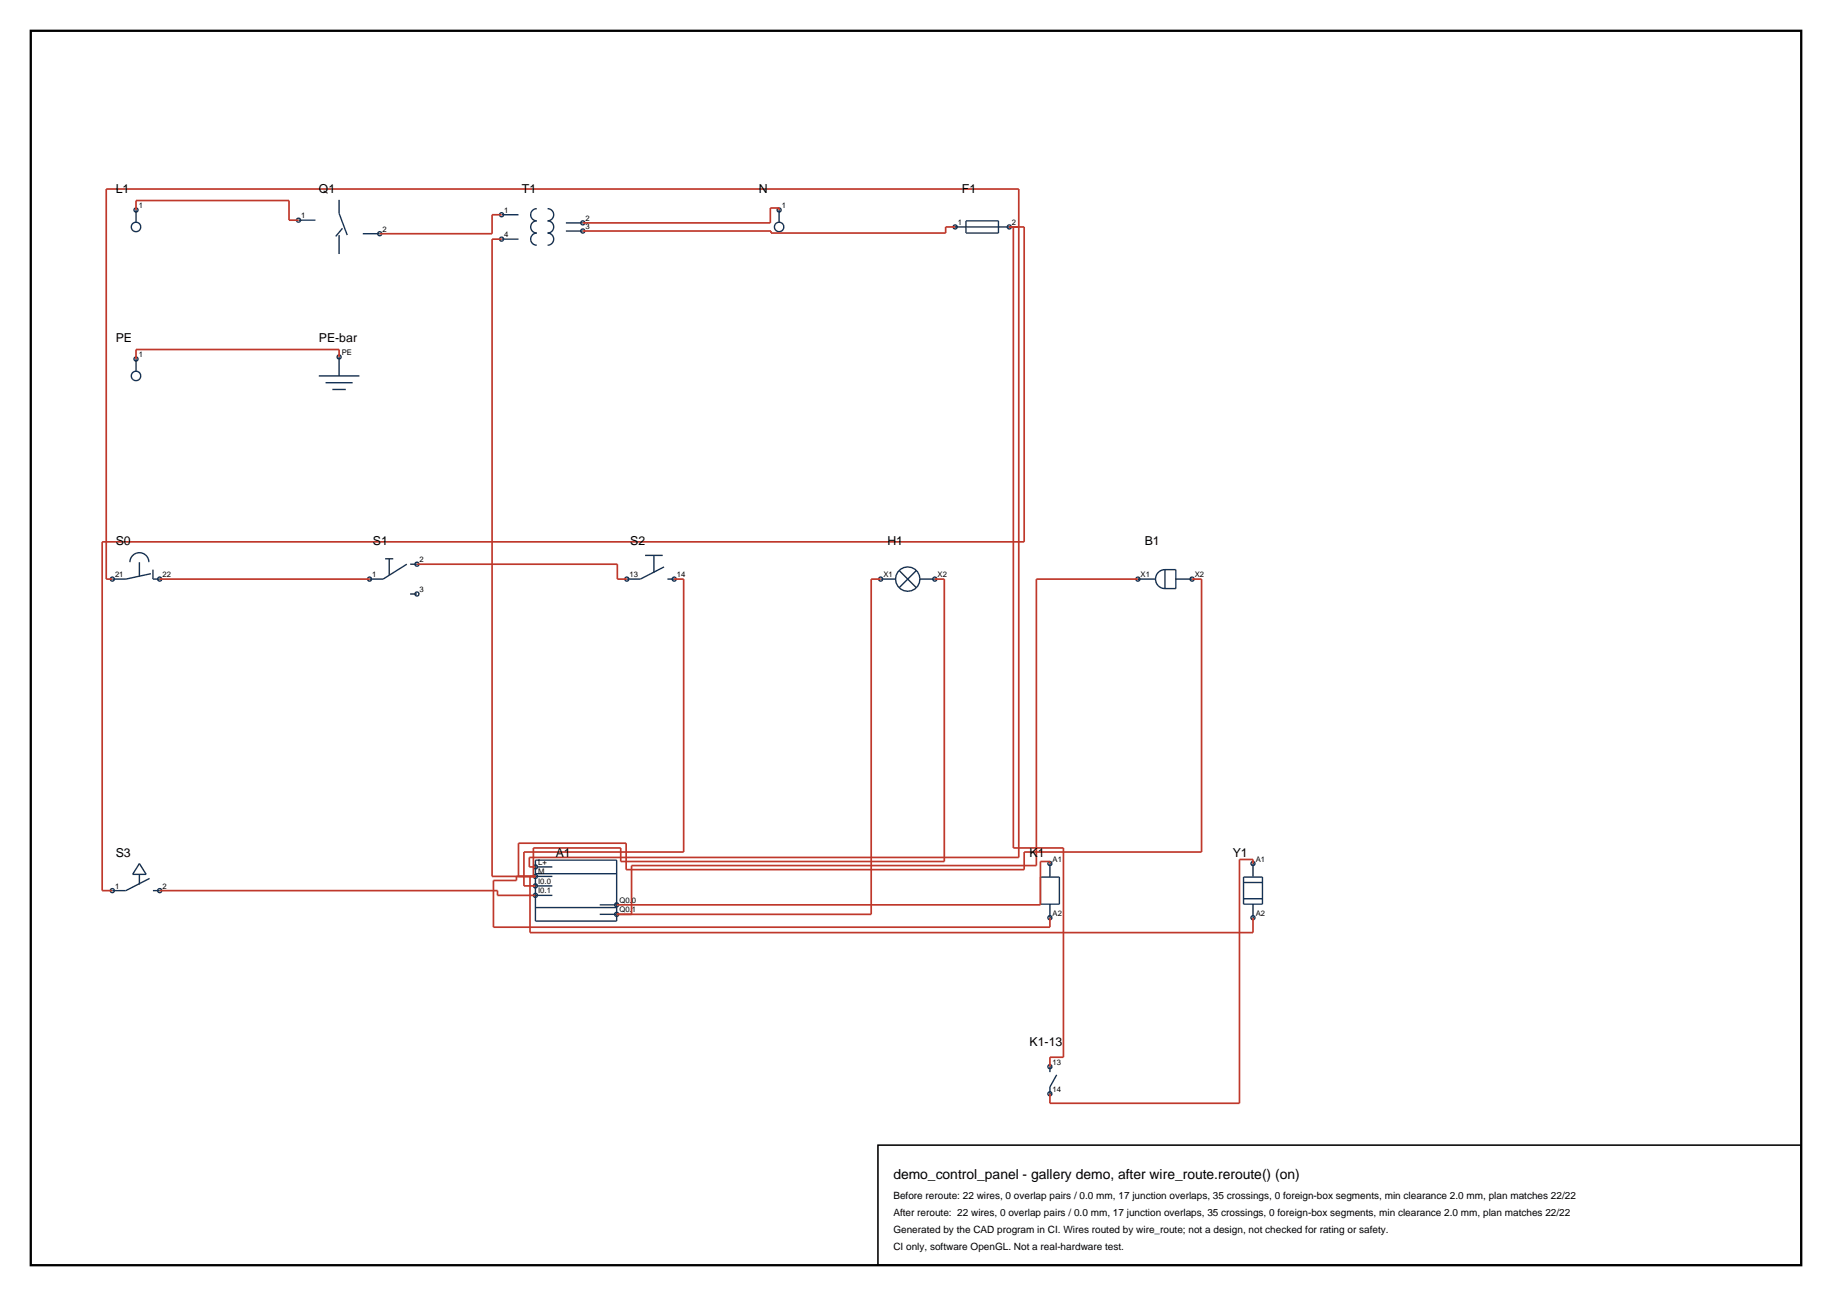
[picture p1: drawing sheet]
<svg xmlns="http://www.w3.org/2000/svg" width="420mm" height="297mm" viewBox="0 0 420 297" stroke-linecap="round" stroke-linejoin="round" font-family="sans-serif">
<path d="M7.1 7.1h405.8v282.8h-405.8z" fill="none" stroke="#000" stroke-width=".53"/>
<g fill="none" stroke="#143359" stroke-width=".32">
<path d="M31.2 48.1v2.8M31.2 48.1h.1M68.4 50.5h3.9M77.7 45.8v3.1l1.9 5M77.7 53.9v4.3M78.5 52.3l-1.5 1.9M83.2 53.6h3.9M115 49.2h3.9M115 54.8h3.9M123.1 47.8a1.4 1.4 0 0 0-1.4 1.4 1.4 1.4 0 0 0 1.4 1.4 1.4 1.4 0 0 0-1.4 1.4 1.4 1.4 0 0 0 1.4 1.4 1.4 1.4 0 0 0-1.4 1.4 1.4 1.4 0 0 0 1.4 1.4M125.5 47.8a1.4 1.4 0 0 1 1.4 1.4 1.4 1.4 0 0 1-1.4 1.4 1.4 1.4 0 0 1 1.4 1.4 1.4 1.4 0 0 1-1.4 1.4 1.4 1.4 0 0 1 1.4 1.4 1.4 1.4 0 0 1-1.4 1.4M129.7 51.1h3.9"/>
<path d="M129.7 52.9h3.9M178.6 48.1v2.8M219 52h12.4M221.5 50.6h7.4v2.8h-7.4zM31.2 82.3v2.8M31.2 82.3h.1M73.1 86.2h9.3M74.6 87.7h6.2M76.2 89.3h3.1M77.7 81.8v4.4M77.7 81.8h.1M29.8 128.8a2.17 2.17 0 0 1 2.2-2.1 2.17 2.17 0 0 1 2.1 2.1"/>
<path d="M32 128.8v3.3M34.6 131.5l-5.7 1.2h-3.2M35.1 130.5v2.2h1.5M88.3 128.1h1.9M89.2 128.1v3.7M93.3 129.3l-5.5 3.4h-3.1M94 129.3h1.6M94 136.1h1.6M147.9 127.3h4M149.9 127.3v4M152.2 129.9l-5.4 2.8h-3.1M153 132.7h1.6"/>
<path d="M201.9 132.7h3.4M206.1 130.7l4 4M210.1 130.7l-4 4M210.9 132.7h3.4M260.9 132.7h4M267.1 130.5a2.17 2.17 0 0 0-2.2 2.2 2.17 2.17 0 0 0 2.2 2.2M267.1 130.5v4.4M267.1 130.5h2.5v4.4h-2.5M269.6 132.7h3.7M32 197.9l1.5 2.5h-3.1zM122.7 197.1h18.7v14h-18.7zM122.7 198.7h3.9"/>
<path d="M240.7 197.9v3.1M287.3 197.9v3.1M32 200.4v2.3M34.3 201.3l-5.4 2.8h-3.2M35.1 204.1h1.5M122.7 200.2h18.7M122.7 208h18.7M122.7 200.8h3.9M122.7 203h3.9M122.7 205.2h3.9M137.5 207.4h3.9M137.5 209.5h3.9"/>
<path d="M238.5 201h4.4v6.2h-4.4zM240.7 207.2v3.1M285.1 201h4.3v6.2h-4.3zM285.1 202.2h4.3M285.1 206h4.3M287.3 207.2v3.1M240.7 244.5v1.2M242.3 246.3l-1.6 2.8v1.6"/>
<circle cx="31.2" cy="48.1" r=".47"/>
<circle cx="31.2" cy="52" r="1.09"/>
<circle cx="68.4" cy="50.5" r=".47"/>
<circle cx="87.1" cy="53.6" r=".47"/>
<circle cx="115" cy="49.2" r=".47"/>
<circle cx="115" cy="54.8" r=".46"/>
<circle cx="133.6" cy="51.1" r=".47"/>
<circle cx="133.6" cy="52.9" r=".47"/>
<circle cx="178.6" cy="48.1" r=".47"/>
<circle cx="178.6" cy="52" r="1.09"/>
<circle cx="219" cy="52" r=".47"/>
<circle cx="231.4" cy="52" r=".47"/>
<circle cx="31.2" cy="86.2" r="1.09"/>
<circle cx="31.2" cy="82.3" r=".46"/>
<circle cx="77.7" cy="81.8" r=".46"/>
<circle cx="25.8" cy="132.7" r=".46"/>
<circle cx="36.6" cy="132.7" r=".47"/>
<circle cx="84.7" cy="132.7" r=".47"/>
<circle cx="95.6" cy="136.1" r=".47"/>
<circle cx="95.6" cy="129.3" r=".46"/>
<circle cx="143.7" cy="132.7" r=".47"/>
<circle cx="154.6" cy="132.7" r=".47"/>
<circle cx="201.9" cy="132.7" r=".46"/>
<circle cx="208.1" cy="132.7" r="2.79"/>
<circle cx="214.3" cy="132.7" r=".47"/>
<circle cx="260.9" cy="132.7" r=".47"/>
<circle cx="273.3" cy="132.7" r=".46"/>
<circle cx="122.7" cy="198.7" r=".47"/>
<circle cx="240.7" cy="197.9" r=".47"/>
<circle cx="287.3" cy="197.9" r=".46"/>
<circle cx="25.7" cy="204.1" r=".47"/>
<circle cx="36.6" cy="204.1" r=".47"/>
<circle cx="122.7" cy="203" r=".47"/>
<circle cx="122.7" cy="205.2" r=".47"/>
<circle cx="122.7" cy="200.8" r=".47"/>
<circle cx="141.4" cy="209.5" r=".46"/>
<circle cx="141.4" cy="207.4" r=".46"/>
<circle cx="240.7" cy="210.3" r=".47"/>
<circle cx="287.3" cy="210.3" r=".46"/>
<circle cx="240.7" cy="244.5" r=".47"/>
<circle cx="240.7" cy="250.7" r=".47"/>
</g>
<g fill="none" stroke="#bf382b" stroke-width=".39">
<path d="M31.2 48.1v-2.1h35.1v4.5h2.1M115 49.2h-2.2v4.4h-25.7M115 54.8h-2.2v146h9.9M178.6 48.1v-.4h-2v3.4h-43M219 52h-2.2v1.4h-40v-.5h-43.2M231.4 52h3.4v72.2h-211.4v79.9h2.3M232.3 52v142.3h11.5v48h-3.1v2.2M77.7 81.8v-1.7h-46.5v2.2M25.7 132.7h-1.3v-89.4h209.2v153.2h-112.2v2.2h1.3M36.6 132.7h48.1M95.6 129.3h45.9v3.4h2.2M154.6 132.7h2.1v62.6h-36.6v7.7h2.6"/>
<path d="M201.9 132.7h-2.2v76.8h-58.3M214.3 132.7h2.2v64.7h-74.2v-3.1h-20v6.5M260.9 132.7h-23.3v65.7h-92.8v11.1M273.3 132.7h2.2v62.6h-40.7v4h-91.3v-6.1h-24.6v7.6M240.7 197.9v-.5h-2.2v10h-97.1M287.3 197.9v-.9h-3.1v55.8h-43.5v-2.1M36.6 204.1h77.5v1.1h8.6M118.4 200.8v1h-5.3v10.7h127.6v-2.2M121.5 200.8v12.9h165.8v-3.4"/>
</g>
<path d="M201.3 262.4h211.6v27.5h-211.6z" fill="none" stroke="#000" stroke-width=".35"/>
<text font-size="3.2" x="204.8" y="270.2">demo_control_panel - gallery demo, after wire_route.reroute() (on)</text>
<g font-size="2.8">
<text x="26.5" y="44.2">L1</text>
<text x="73.1" y="44.2">Q1</text>
<text x="119.6" y="44.2">T1</text>
<text x="174" y="44.2">N</text>
<text x="220.5" y="44.2">F1</text>
<text x="26.5" y="78.4">PE</text>
<text x="73.1" y="78.4">PE-bar</text>
<text x="26.5" y="125">S0</text>
<text x="85.5" y="125">S1</text>
<text x="144.5" y="125">S2</text>
<text x="203.5" y="125">H1</text>
<text x="262.4" y="125">B1</text>
<text x="26.5" y="196.3">S3</text>
<text x="127.4" y="196.3">A1</text>
<text x="236" y="196.3">K1</text>
<text x="282.6" y="196.3">Y1</text>
<text x="236" y="239.8">K1-13</text>
</g>
<g font-size="2.3">
<text x="204.8" y="274.8">Before reroute: 22 wires, 0 overlap pairs / 0.0 mm, 17 junction overlaps, 35 crossings, 0 foreign-box segments, min clearance 2.0 mm, plan matches 22/22</text>
<text x="204.8" y="278.7">After reroute: 22 wires, 0 overlap pairs / 0.0 mm, 17 junction overlaps, 35 crossings, 0 foreign-box segments, min clearance 2.0 mm, plan matches 22/22</text>
<text x="204.8" y="282.5">Generated by the CAD program in CI. Wires routed by wire_route; not a design, not checked for rating or safety.</text>
<text x="204.8" y="286.4">CI only, software OpenGL. Not a real-hardware test.</text>
</g>
<g font-size="1.8">
<text x="31.8" y="47.7">1</text>
<text x="179.2" y="47.7">1</text>
<text x="69" y="50">1</text>
<text x="87.7" y="53.1">2</text>
<text x="115.6" y="48.8">1</text>
<text x="134.2" y="50.6">2</text>
<text x="134.2" y="52.5">3</text>
<text x="219.6" y="51.5">1</text>
<text x="232" y="51.5">2</text>
<text x="115.6" y="54.3">4</text>
<text x="31.8" y="81.8">1</text>
<text x="78.4" y="81.3">PE</text>
<text x="96.2" y="128.8">2</text>
<text x="26.4" y="132.2">21</text>
<text x="37.2" y="132.2">22</text>
<text x="85.3" y="132.2">1</text>
<text x="96.2" y="135.7">3</text>
<text x="144.3" y="132.2">13</text>
<text x="155.2" y="132.2">14</text>
<text x="202.5" y="132.2">X1</text>
<text x="214.9" y="132.2">X2</text>
<text x="261.5" y="132.2">X1</text>
<text x="273.9" y="132.2">X2</text>
<text x="241.3" y="197.4">A1</text>
<text x="287.9" y="197.4">A1</text>
<text x="26.4" y="203.6">1</text>
<text x="37.2" y="203.6">2</text>
<text x="123.4" y="198.2">L+</text>
<text x="123.4" y="200.4">M</text>
<text x="123.4" y="202.6">I0.0</text>
<text x="123.4" y="204.7">I0.1</text>
<text x="142" y="206.9">Q0.0</text>
<text x="142" y="209.1">Q0.1</text>
<text x="241.3" y="209.8">A2</text>
<text x="287.9" y="209.8">A2</text>
<text x="241.3" y="244">13</text>
<text x="241.3" y="250.2">14</text>
</g>
</svg>
